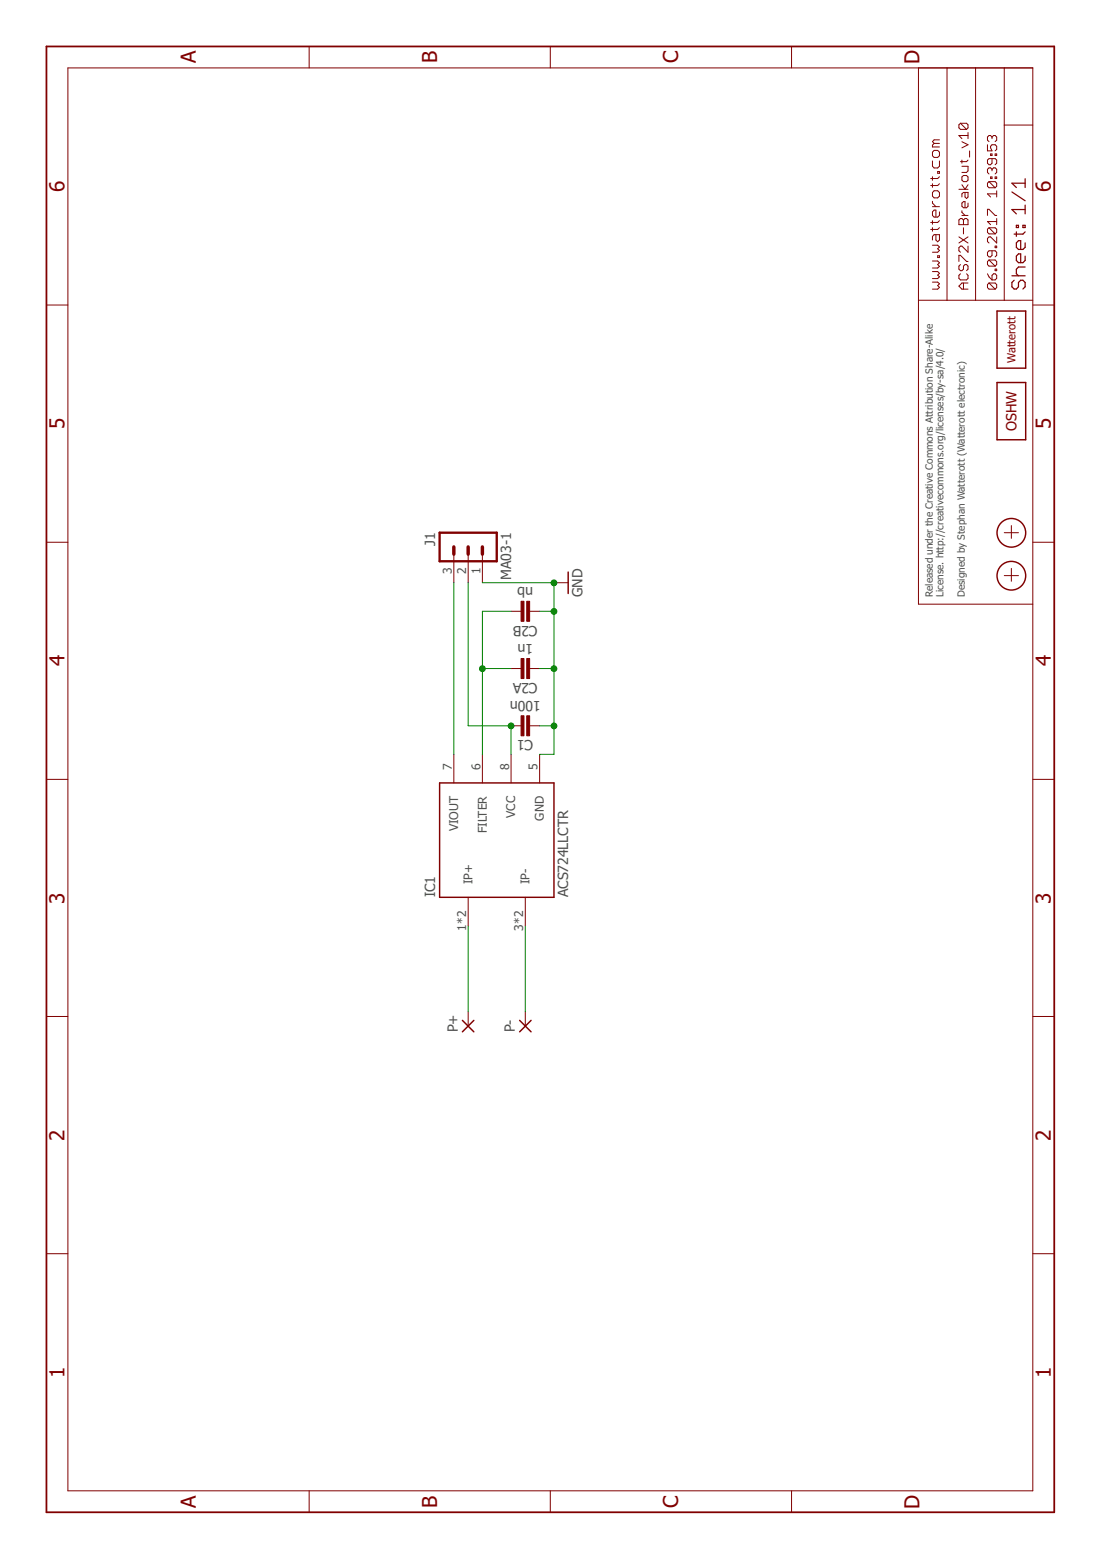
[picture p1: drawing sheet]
<svg xmlns="http://www.w3.org/2000/svg" width="210mm" height="297mm" viewBox="0 0 210 297" stroke-linecap="round" stroke-linejoin="round" font-family="sans-serif">
<g fill="none" stroke="#800000" stroke-width=".19">
<path d="M12.9 12.9h183.8v271h-183.8zM58.9 8.8v4.1M104.8 8.8v4.1M150.8 8.8v4.1M174.9 12.9v102.1h21.8M180.4 12.9v44.3M185.8 12.9v44.3M191.3 12.9v44.3M177.6 30.6v1l.3 .4h.7l.3-.4v-1M177.6 33.7v.6M177.6 35v.7M177.6 38.3v.4l.7 .6"/>
<path d="M177.6 39.3h1.3M177.9 28.6h.7l.3 .4v.7l-.3 .3h-.7l-.3-.3v-.7zM177.9 36.3h.7l.3 .4v.6l-.3 .4h-.7l-.3-.4v-.6zM177.9 27.3l-.3 .3v.4h1.3M177.9 27.3h1M178.6 32.7h.3v.3h-.3zM178.9 33.7l-.3 .3h-1.3M178.9 35l-.3 .3h-1.3M178.9 26.6h-1l-.3 .4 .3 .3M182.6 36h1.8M182.9 23.5l-.3 .3v.5l.3 .3h1.2M182.9 23.5h1.2l.3 .3v.5l-.3 .3"/>
<path d="M182.9 23.5l1.2 1.1M183.2 31.7h1.2v.8l-.3 .3h-.9M183.2 33.7l.3-.3h.6l.3 .3v.6l-.3 .3h-.6l-.3-.3zM183.2 30.5v.6M183.2 35.2l.6 .8 .6-.8M183.2 27l1.2 .6-1.2 .6M183.8 36.6v.9l.3 .3 .3-.3v-.9h-.9l-.3 .3v.6M184.4 25.2v1.2M184.4 38.7v.6l-.3 .3h-.6l-.3-.3v-.6l.3-.3h.3v1.2M184.4 30.5l-.3 .3h-1.2M184.4 25.8h-1.8l.6 .6M184.7 28.7v1.2"/>
<path d="M188.1 27.6v1.1h.9l-.3-.5v-.3l.3-.3h.5l.3 .3v.5l-.3 .3M188.4 34.6h1.1l.3 .3v.6l-.3 .3M188.4 34.6l-.3 .3v.6l.3 .3h1.1M188.4 34.6l1.1 1.2M188.7 29.3h.3v.3h-.3zM188.7 33.7h.3v.3h-.3zM189 26.1l-.3-.3h-.3l-.3 .3v.6l.3 .3M189 26.1l.3-.3h.2l.3 .3v.6l-.3 .3M189 30.2v.9l-.3 .3h-.3l-.3-.3v-.6l.3-.3h1.1l.3 .3v.6l-.3 .3M189 32.2l-.3-.2h-.3l-.3 .2v.6l.3 .3M189 32.2l.3-.2h.2l.3 .2v.6l-.3 .3M189 26.1v.3"/>
<path d="M189 32.2v.3M189.5 29.3h.3v.3h-.3zM189.5 33.7h.3v.3h-.3zM189.8 36.3v1.2M189.8 36.9h-1.7l.6 .6M191.3 23.8h5.4M8.8 58.1h4.1M174.9 57.2h21.8M177.6 53.7h1l.3 .3-.3 .4 .3 .3-.3 .4h-1M177.6 51.7h1l.3 .3-.3 .4 .3 .3-.3 .3h-1M177.6 49.7h1l.3 .3-.3 .4 .3 .3-.3 .3h-1M177.6 46.7h1l.3 .3-.3 .4 .3 .3-.3 .3h-1"/>
<path d="M177.6 42v.7M177.6 43.3v.7M178.3 44.7v1l.3 .3 .3-.3v-1h-1l-.3 .3v.7M178.6 48.7h.3v.3h-.3zM178.9 42l-.3 .4h-1.3M178.9 40.3v.7l-.3 .3h-.7l-.3-.3v-.7l.3-.3h.4v1.3M178.9 43.3l-.3 .4h-1.3M182.6 41.9l.3-.3h.3l.3 .3 .3-.3h.3l.3 .3v.9h-1.8zM182.6 49.8v-1.2h.3l1.2 1.2h.3M182.6 45.1l1.8 1.2M182.9 50.4l-.3 .3v.5l.3 .3h.3l.3-.3v-.5l.3-.3h.3l.3 .3v.5l-.3 .3M182.9 52.1l-.3 .3v.6l.3 .3h1.2l.3-.3v-.6l-.3-.3"/>
<path d="M183.2 41h1.2M183.2 40.1v.3l.6 .6M183.5 41.9v.9M183.5 43.4v1.1M183.5 53.9v1.2M184.4 53.9h-1.2l-.6 .6 .6 .6h1.2M184.4 46.9v1.1l-1.2-1.1h-.3l-.3 .3v.6l.3 .2M184.4 45.1l-1.8 1.2M188.1 41v-1.1h.3l1.1 1.1h.3M188.1 52.1l.3 .6 .6 .6M188.4 53.9l-.3 .3v.6l.3 .3h1.1M188.4 53.9h1.1l.3 .3v.6l-.3 .3"/>
<path d="M188.4 43.4l-.3 .2v.6l.3 .3h1.1M188.4 49.5l-.3 .3v.6l.3 .3h1.1M188.4 43.4h1.1l.3 .2v.6l-.3 .3M188.4 49.5h1.1l.3 .3v.6l-.3 .3M188.4 53.9l1.1 1.2M188.4 49.5l1.1 1.2M188.4 43.4l1.1 1.1M189 52.4l.3-.3h.2l.3 .3v.6l-.3 .3h-.5zM189 47.8v.8l-.3 .3h-.3l-.3-.3v-.6l.3-.2h1.1l.3 .2v.6l-.3 .3M189.5 51.2h.3v.3h-.3zM189.5 46.9h.3v.3h-.3zM189.8 45.1v1.2l-1.1-1.2h-.3l-.3 .3v.6l.3 .3"/>
<path d="M189.8 41.6v1.2M189.8 42.2h-1.7l.6 .6M196.7 58.1h4.1M8.8 103.3h4.1M86.4 105.5v5.5M89.2 105.5v5.5M91.9 105.5v5.5M97.3 116.4h2M100.9 116.4h1.9M105.5 111h2.7M191.3 109.6h2.7M191.3 101.4h2.7"/>
<path d="M192.6 100.1v2.4M192.6 108.2v2.5M196.7 103.3h4.1M97.3 138.2h2M97.3 127.3h2M100.9 138.2h1.9M100.9 127.3h1.9M8.8 148.4h4.1M86.4 143.6v5.5M91.9 143.6v5.5M97.3 143.6v5.5M102.8 143.6v5.5"/>
<path d="M196.7 148.4h4.1M89.2 170.9v5.4M100.1 170.9v5.4M8.8 193.5h4.1M89.2 192.6v2.8M100.1 192.6v2.8M196.7 193.5h4.1M8.8 238.7h4.1M196.7 238.7h4.1M58.9 283.9v4.1M104.8 283.9v4.1M150.8 283.9v4.1"/>
</g>
<g fill="none" stroke="#800000" stroke-width=".28">
<path d="M189.9 59.2h5.5v10.9h-5.5zM189.9 72.8h5.5v10.9h-5.5zM108.2 108.9v4.1M83.7 149.1h21.8v21.8h-21.8zM88.1 194.3l2.2 2.2M90.3 194.3l-2.2 2.2M99 194.3l2.2 2.2M101.2 194.3l-2.2 2.2"/>
<circle cx="192.6" cy="109.6" r="2.73"/>
<circle cx="192.6" cy="101.5" r="2.73"/>
</g>
<path d="M8.8 8.8h192v279.2h-192z" fill="none" stroke="#800000" stroke-width=".34"/>
<g fill="none" stroke="#800000" stroke-width=".23">
<path d="M192.7 36.6l2.6 1.6M195.3 39.9h-2.6l.9 .8M195.3 34v1.7M195.3 39.1v1.6M195.3 34.9h-2.6l.9 .8M192.7 52.5h2.6M193.2 53.4l-.5 .4v.8l.5 .4h.4l.4-.4v-.8l.4-.4h.4l.5 .4v.8l-.5 .4M193.6 42.9h.4v.4h-.4zM193.6 44.2v.8M194.8 42.9h.5v.4h-.5zM195.3 46.2v.9l-.5 .4h-.8l-.4-.4v-.9l.4-.4h.4v1.7M195.3 48.8v.8l-.5 .4h-.8l-.4-.4v-.8l.4-.5h.4v1.7"/>
<path d="M195.3 50.8h-1.3l-.4 .5v.8l.4 .4M195.3 44.2l-.5 .4h-1.6"/>
</g>
<path d="M83.7 101.4h10.9v5.5h-10.9z" fill="none" stroke="#800000" stroke-width=".44"/>
<path d="M86.4 104.1v1.4M89.2 104.1v1.4M91.9 104.1v1.4" fill="none" stroke="#800000" stroke-width=".66"/>
<g fill="#800000" stroke="#800000" stroke-width=".19">
<path d="M99.3 136.3h.5v3.8h-.5z"/>
<path d="M100.3 136.3h.6v3.8h-.6z"/>
<path d="M99.3 125.4h.5v3.8h-.5z"/>
<path d="M100.3 125.4h.6v3.8h-.6z"/>
<path d="M99.3 114.5h.5v3.8h-.5z"/>
<path d="M100.3 114.5h.6v3.8h-.6z"/>
</g>
<path d="M86.4 111v32.6M89.2 111v27.2h8.1v5.4M91.9 111h13.6v32.6h-2.7M97.3 116.4h-5.4v27.2M102.8 116.4h2.7M91.9 127.3h5.4M102.8 138.2h2.7M102.8 127.3h2.7M89.2 176.3v16.3M100.1 176.3v16.3" fill="none" stroke="#008000" stroke-width=".19"/>
<g fill="#008000" stroke="#008000" stroke-width=".19">
<circle cx="97.3" cy="138.2" r=".55"/>
<circle cx="91.9" cy="127.3" r=".55"/>
<circle cx="105.5" cy="111" r=".55"/>
<circle cx="105.5" cy="138.2" r=".55"/>
<circle cx="105.5" cy="127.3" r=".55"/>
<circle cx="105.5" cy="116.4" r=".55"/>
</g>
<g font-size="3.9" fill="#800000">
<text x="37.3" y="12.1" transform="rotate(-90 37.3 12.1)">A</text>
<text x="83.2" y="12.1" transform="rotate(-90 83.2 12.1)">B</text>
<text x="129.2" y="12.1" transform="rotate(-90 129.2 12.1)">C</text>
<text x="175.1" y="12.2" transform="rotate(-90 175.1 12.2)">D</text>
<text x="12.3" y="36.6" transform="rotate(-90 12.3 36.6)">6</text>
<text x="200.2" y="36.6" transform="rotate(-90 200.2 36.6)">6</text>
<text x="12.3" y="81.7" transform="rotate(-90 12.3 81.7)">5</text>
<text x="200.2" y="81.7" transform="rotate(-90 200.2 81.7)">5</text>
<text x="12.3" y="126.9" transform="rotate(-90 12.3 126.9)">4</text>
<text x="200.2" y="126.9" transform="rotate(-90 200.2 126.9)">4</text>
<text x="12.3" y="172.1" transform="rotate(-90 12.3 172.1)">3</text>
<text x="200.2" y="172.1" transform="rotate(-90 200.2 172.1)">3</text>
<text x="12.3" y="217.2" transform="rotate(-90 12.3 217.2)">2</text>
<text x="200.2" y="217.2" transform="rotate(-90 200.2 217.2)">2</text>
<text x="12.3" y="262.4" transform="rotate(-90 12.3 262.4)">1</text>
<text x="200.2" y="262.4" transform="rotate(-90 200.2 262.4)">1</text>
<text x="37.3" y="287.1" transform="rotate(-90 37.3 287.1)">A</text>
<text x="83.2" y="287.1" transform="rotate(-90 83.2 287.1)">B</text>
<text x="129.2" y="287.1" transform="rotate(-90 129.2 287.1)">C</text>
<text x="175.1" y="287.2" transform="rotate(-90 175.1 287.2)">D</text>
</g>
<text font-size="2.7" fill="#800000" x="193.6" y="82.1" transform="rotate(-90 193.6 82.1)">OSHW</text>
<g font-size="2.7" fill="#505050">
<text x="82.9" y="104" transform="rotate(-90 82.9 104)">J1</text>
<text x="97.3" y="110.5" transform="rotate(-90 97.3 110.5)">MA03-1</text>
<text x="101.5" y="111.8" transform="rotate(-180 101.5 111.8)">nb</text>
<text x="111" y="113.7" transform="rotate(-90 111 113.7)">GND</text>
<text x="102.4" y="119.1" transform="rotate(-180 102.4 119.1)">C2B</text>
<text x="101.5" y="122.7" transform="rotate(-180 101.5 122.7)">1n</text>
<text x="102.4" y="130" transform="rotate(-180 102.4 130)">C2A</text>
<text x="103" y="133.6" transform="rotate(-180 103 133.6)">100n</text>
<text x="101.6" y="140.9" transform="rotate(-180 101.6 140.9)">C1</text>
<text x="82.9" y="170.9" transform="rotate(-90 82.9 170.9)">IC1</text>
<text x="108.2" y="170.9" transform="rotate(-90 108.2 170.9)">ACS724LLCTR</text>
<text x="87.2" y="196.6" transform="rotate(-90 87.2 196.6)">P+</text>
<text x="98.1" y="196.6" transform="rotate(-90 98.1 196.6)">P-</text>
</g>
<g font-size="2.3" fill="#505050">
<text x="86.1" y="109.3" transform="rotate(-90 86.1 109.3)">3</text>
<text x="88.8" y="109.3" transform="rotate(-90 88.8 109.3)">2</text>
<text x="91.5" y="109.3" transform="rotate(-90 91.5 109.3)">1</text>
<text x="86.1" y="146.6" transform="rotate(-90 86.1 146.6)">7</text>
<text x="91.5" y="146.6" transform="rotate(-90 91.5 146.6)">6</text>
<text x="97" y="146.6" transform="rotate(-90 97 146.6)">8</text>
<text x="102.4" y="146.6" transform="rotate(-90 102.4 146.6)">5</text>
<text x="98.2" y="155.7" transform="rotate(-90 98.2 155.7)">VCC</text>
<text x="87.3" y="158.3" transform="rotate(-90 87.3 158.3)">VIOUT</text>
<text x="92.7" y="158.7" transform="rotate(-90 92.7 158.7)">FILTER</text>
<text x="103.6" y="156.2" transform="rotate(-90 103.6 156.2)">GND</text>
<text x="90" y="168.4" transform="rotate(-90 90 168.4)">IP+</text>
<text x="100.9" y="168.4" transform="rotate(-90 100.9 168.4)">IP-</text>
<text x="88.8" y="177.2" transform="rotate(-90 88.8 177.2)">1*2</text>
<text x="99.7" y="177.2" transform="rotate(-90 99.7 177.2)">3*2</text>
</g>
<text font-size="2.1" fill="#800000" x="193.4" y="69.1" transform="rotate(-90 193.4 69.1)">Watterott</text>
<g font-size="1.9" fill="#505050">
<text x="177.7" y="113.7" transform="rotate(-90 177.7 113.7)">Released under the Creative Commons At ribution Share-Alike</text>
<text x="179.7" y="113.7" transform="rotate(-90 179.7 113.7)">License. http://creativecommons.org/licenses/by-sa/4.0/</text>
<text x="183.8" y="113.7" transform="rotate(-90 183.8 113.7)">Designed by Stephan Watterott (Watterott electronic)</text>
</g>
</svg>
